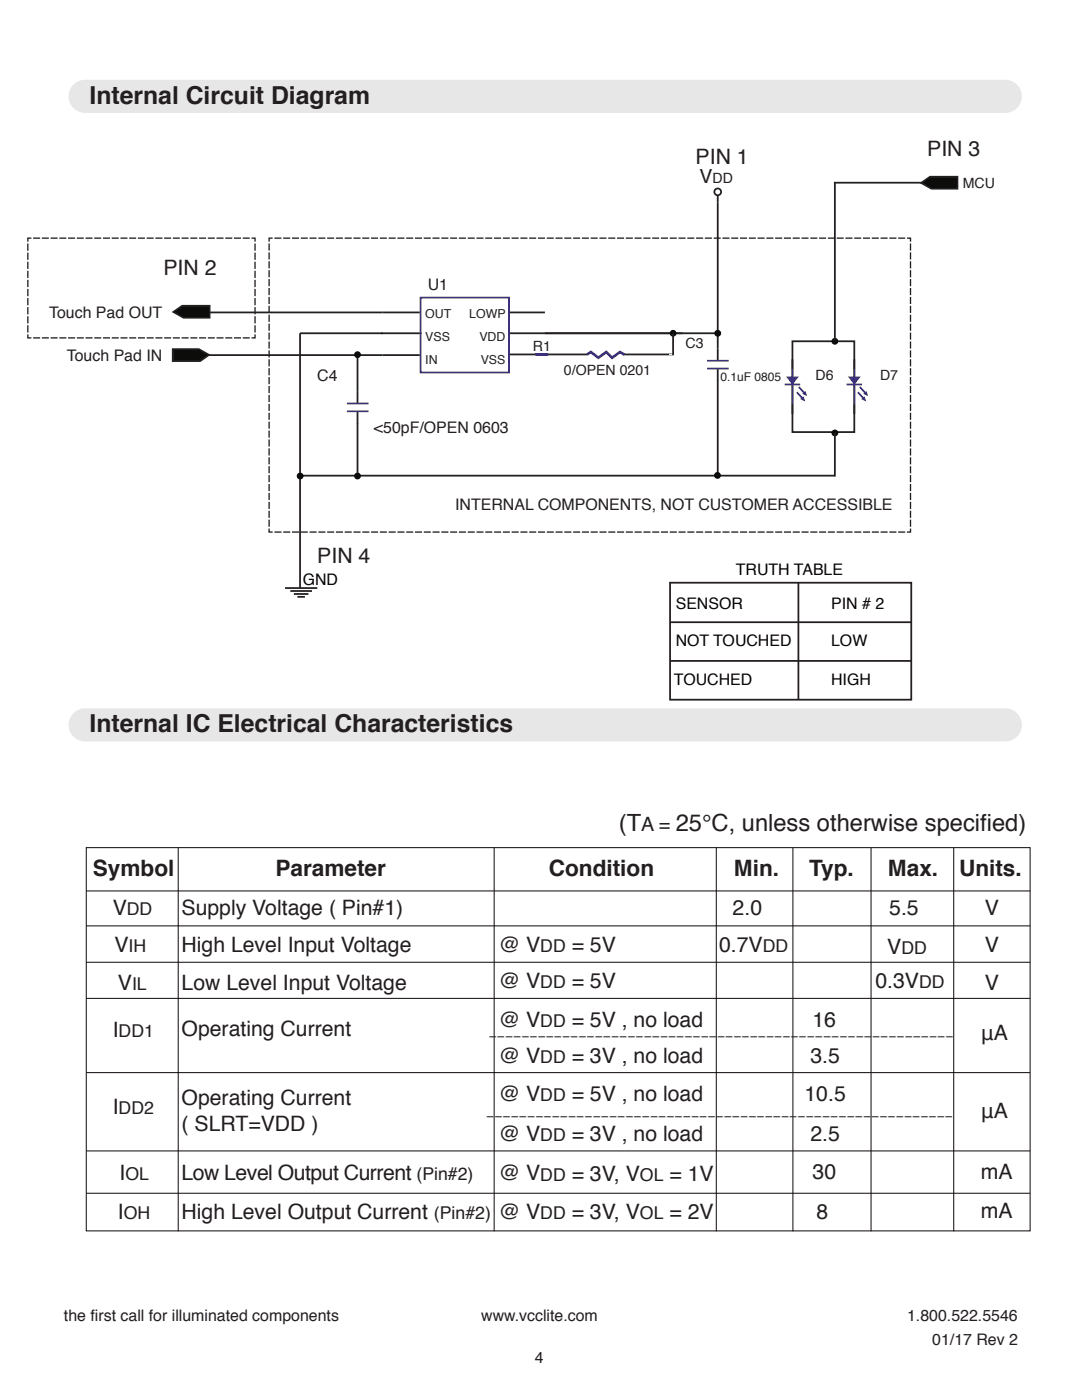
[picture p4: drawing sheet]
<svg xmlns="http://www.w3.org/2000/svg" width="216mm" height="279mm" viewBox="0 0 216 279" stroke-linecap="round" stroke-linejoin="round" font-family="sans-serif">
<!-- layer: page 4 -->
<path d="M14.6 142.3a3.3 3.3 0 0 1 2.4-.9h183.6a3.3 3.3 0 0 1 3.3 3.3 3.3 3.3 0 0 1-3.3 3.3h-183.6a3.3 3.3 0 0 1-3.1-2.1 3.3 3.3 0 0 1 .7-3.6z" fill="#e6e7e6"/>
<g fill="none" stroke="#0f070b" stroke-width=".2">
<path d="M17.2 169.2h188.3v76.5h-188.3zM17.2 177.8h188.3M35.6 169.2v76.5M98.6 169.2v76.5M142.9 169.2v76.5M158.2 169.2v76.5M173.8 169.2v76.5M190.3 169.2v76.5M17.2 184.8h188.3M17.2 192h188.3M17.2 199.2h188.3M17.2 214.1h188.3"/>
<path d="M17.2 238.1h188.3M17.2 229.7h188.3"/>
</g>
<path d="M14.6 16.9a3.3 3.3 0 0 1 2.4-1h183.6a3.3 3.3 0 0 1 3.3 3.3 3.3 3.3 0 0 1-3.3 3.3h-183.6a3.3 3.3 0 0 1-3.1-2 3.3 3.3 0 0 1 .7-3.6z" fill="#e6e7e6"/>
<path d="M183.8 36.5l1.8-1.2h5.4v2.4h-5.2z" fill="#050504"/>
<path d="M183.8 36.5l1.8-1.2h5.4v2.4h-5.2z" fill="none" stroke="#231f20" stroke-width=".35"/>
<path d="M34.5 69.7h5.2l2 1.1-1.8 1.3h-5.4z" fill="#050504"/>
<path d="M34.5 69.7h5.2l2 1.1-1.8 1.3h-5.4zM59.9 66.5h24.2M76.4 62.4h7.4M101.7 62.4h7M101.7 70.7h15.5M124.3 70.7h9.9" fill="none" stroke="#231f20" stroke-width=".35"/>
<path d="M133.5 70.7h.7z" fill="#fff"/>
<g fill="none" stroke="#231f20" stroke-width=".35">
<path d="M143.2 40.4v31.6M41.7 62.4h34.7M41.7 70.9h42.1M59.9 66.5v50.9M71.3 70.7v9.8M101.6 66.5h41.8M143.2 73.6v21M158.1 68.1h12.4v18.1h-12.4zM59.9 94.9h106.7M71.3 82.1v12.5M56.9 117.4h6.4M57.9 117.9h4.4"/>
<path d="M58.6 118.5h2.9M59.3 119.1h1.5"/>
</g>
<path d="M83.9 59.4h17.7v14.9h-17.7zM141.1 72h4.3M141.1 73.6h4.3M69.2 80.5h4.3M69.2 82.1h4.3" fill="none" stroke="#3b2e90" stroke-width=".35"/>
<path d="M106.8 70.7h2.6" fill="none" stroke="#3b2e90" stroke-width=".53"/>
<g fill="#050504">
<circle cx="59.9" cy="95" r=".68"/>
<circle cx="71.3" cy="95" r=".68"/>
</g>
<g fill="#040503">
<circle cx="143.2" cy="94.9" r=".68"/>
<circle cx="166.6" cy="86.4" r=".68"/>
<circle cx="166.6" cy="68.1" r=".68"/>
</g>
<circle cx="143.2" cy="66.5" r=".68" fill="#050504"/>
<circle cx="143.2" cy="38.3" r=".68" fill="#fff"/>
<circle cx="143.2" cy="38.3" r=".68" fill="none" stroke="#231f20" stroke-width=".35"/>
<g fill="#050504">
<circle cx="134.3" cy="66.5" r=".68"/>
<circle cx="71.3" cy="70.8" r=".68"/>
</g>
<path d="M117.1 70.8l.8-.5 1.5 1.1 1.6-1.1 1.1 1.1 1.6-1.1 .9 .5" fill="none" stroke="#3b2e90" stroke-width=".53"/>
<path d="M143.2 38.9v1.5M166.4 36.5h17.4M166.6 36.5v31.4M134.3 66.5v4.4M158.1 71.7v1.9M170.5 71.7v1.9M158.1 80.7v1.9M166.6 86.4v8.7M170.5 80.7v1.9" fill="none" stroke="#231f20" stroke-width=".35"/>
<path d="M156.6 76.7h3.1M158.1 73.6v7.1M168.9 76.7h3.1M170.5 73.6v7.1" fill="none" stroke="#3b2e90" stroke-width=".35"/>
<g fill="#3b2e90">
<path d="M156.8 75.1h2.6l-1.3 1.7z"/>
<path d="M169.2 75.1h2.6l-1.3 1.7z"/>
</g>
<path d="M171.6 77.2l1.4 1.6" fill="none" stroke="#3b2e90" stroke-width=".35"/>
<path d="M172.2 78.6l.7-.6 .3 1.1z" fill="#3b2e90"/>
<path d="M171.2 78.3l1.4 1.5" fill="none" stroke="#3b2e90" stroke-width=".35"/>
<path d="M171.9 79.7l.6-.6 .4 1z" fill="#3b2e90"/>
<path d="M159.4 77.2l1.4 1.6" fill="none" stroke="#3b2e90" stroke-width=".35"/>
<path d="M160.1 78.6l.6-.6 .4 1.1z" fill="#3b2e90"/>
<path d="M159 78.3l1.4 1.5" fill="none" stroke="#3b2e90" stroke-width=".35"/>
<path d="M159.7 79.7l.6-.6 .4 1z" fill="#3b2e90"/>
<path d="M6.3 47.5h-.7v.7M50.2 47.5h.7v.7M54.4 47.5h-.7v.7M181 47.5h.7v.7M5.6 66.7v.7h.7M50.9 66.7v.7h-.7M53.7 105.5v.7h.7M181.7 105.5v.7h-.7" fill="none" stroke="#231f20" stroke-width=".26"/>
<path d="M6.6 47.5h43.4M49.8 67.4h-43.4" fill="none" stroke="#231f20" stroke-width=".26" stroke-dasharray="1.4 .3" stroke-linecap="butt"/>
<path d="M50.9 48.6v17.9M5.6 66.4v-18" fill="none" stroke="#231f20" stroke-width=".26" stroke-dasharray="1.5 .4" stroke-linecap="butt"/>
<path d="M54.8 47.5h126M181.7 48.6v56.7M53.7 105.1v-56.7M180.6 106.2h-126" fill="none" stroke="#231f20" stroke-width=".26" stroke-dasharray="1.4 .4" stroke-linecap="butt"/>
<path d="M133.7 116.3h48.1v23.3h-48.1zM159.3 116.2v23.4M133.7 124.2h48.1M133.7 131.9h48.1" fill="none" stroke="#231f20" stroke-width=".35"/>
<path d="M34.6 62.3l1.8-1.3h5.4v2.4h-5.2z" fill="#050504"/>
<path d="M34.6 62.3l1.8-1.3h5.4v2.4h-5.2z" fill="none" stroke="#231f20" stroke-width=".35"/>
<g font-size="4.9" fill="#231f20">
<text x="17.9" y="20.7">Internal Circuit Diagram</text>
<text x="17.9" y="146.1">Internal IC Electrical Characteristics</text>
</g>
<g font-size="4.7" fill="#231f20">
<text x="123.5" y="165.9">(T</text>
<text x="134.8" y="165.9">25°C, unless otherwise specified)</text>
</g>
<g font-size="4.5" fill="#231f20">
<text x="18.5" y="174.9">Symbol</text>
<text x="55" y="174.9">Parameter</text>
<text x="109.5" y="174.9">Condition</text>
<text x="146.5" y="174.9">Min.</text>
<text x="161.4" y="174.9">Typ.</text>
<text x="177.2" y="174.9">Max.</text>
<text x="191.4" y="174.9">Units.</text>
</g>
<g font-size="4.2" fill="#231f20">
<text x="138.8" y="32.7">PIN 1</text>
<text x="185" y="31.1">PIN 3</text>
<text x="32.6" y="54.9">PIN 2</text>
<text x="63.3" y="112.4">PIN 4</text>
<text x="22.5" y="182.5">V</text>
<text x="36.2" y="182.5">Supply Voltage ( Pin#1)</text>
<text x="146.2" y="182.5">2.0</text>
<text x="177.4" y="182.5">5.5</text>
<text x="196.5" y="182.5">V</text>
<text x="22.8" y="190">V</text>
<text x="36.2" y="190">High Level Input Voltage</text>
<text x="99.5" y="190">@ V</text>
<text x="114.1" y="190">= 5V</text>
<text x="143.5" y="190">0.7V</text>
<text x="177" y="190.4">V</text>
<text x="196.5" y="190">V</text>
<text x="23.5" y="197.5">V</text>
<text x="36.2" y="197.5">Low Level Input Voltage</text>
<text x="99.5" y="197.1">@ V</text>
<text x="114.1" y="197.1">= 5V</text>
<text x="174.7" y="197.1">0.3V</text>
<text x="196.5" y="197.5">V</text>
<text x="22.5" y="206.9">I</text>
<text x="36.2" y="206.8">Operating Current</text>
<text x="99.5" y="205">@ V</text>
<text x="114.1" y="205">= 5V , no load</text>
<text x="162.1" y="205">16</text>
<text x="195.7" y="207.5">μA</text>
<text x="99.5" y="212.2">@ V</text>
<text x="114.1" y="212.2">= 3V , no load</text>
<text x="161.7" y="212.2">3.5</text>
<text x="36.2" y="220.6">Operating Current</text>
<text x="99.5" y="219.7">@ V</text>
<text x="114.1" y="219.7">= 5V , no load</text>
<text x="160.5" y="219.7">10.5</text>
<text x="22.5" y="222.4">I</text>
<text x="36.2" y="225.7">( SLRT=VDD )</text>
<text x="99.5" y="227.8">@ V</text>
<text x="114.1" y="227.8">= 3V , no load</text>
<text x="161.7" y="227.6">2.5</text>
<text x="195.7" y="223.1">μA</text>
<text x="23.9" y="235.5">I</text>
<text x="36.2" y="235.5">Low Level Output Current</text>
<text x="99.5" y="235.6">@ V</text>
<text x="114.1" y="235.6">= 3V, V</text>
<text x="133.6" y="235.6">= 1V</text>
<text x="162.2" y="235.3">30</text>
<text x="195.7" y="235.3">mA</text>
<text x="23.5" y="243.4">I</text>
<text x="36.2" y="243.3">High Level Output Current</text>
<text x="99.5" y="243.3">@ V</text>
<text x="114.1" y="243.3">= 3V, V</text>
<text x="133.6" y="243.3">= 2V</text>
<text x="162.9" y="243.3">8</text>
<text x="195.7" y="243">mA</text>
</g>
<g font-size="3.9" fill="#231f20">
<text x="139.6" y="36.5">V</text>
<text x="127.9" y="165.9">A =</text>
</g>
<g font-size="3.5" fill="#231f20">
<text x="25.3" y="182.5">DD</text>
<text x="25.7" y="190">IH</text>
<text x="107.8" y="190">DD</text>
<text x="152.2" y="190">DD</text>
<text x="179.9" y="190.4">DD</text>
<text x="26.4" y="197.5">IL</text>
<text x="107.8" y="197.1">DD</text>
<text x="183.4" y="197.1">DD</text>
<text x="23.7" y="206.9">DD1</text>
<text x="107.8" y="205">DD</text>
<text x="107.8" y="212.2">DD</text>
<text x="107.8" y="219.7">DD</text>
<text x="23.7" y="222.4">DD2</text>
<text x="107.8" y="227.8">DD</text>
<text x="25.1" y="235.5">OL</text>
<text x="83.1" y="235.5">(Pin#2)</text>
<text x="107.8" y="235.6">DD</text>
<text x="127.7" y="235.6">OL</text>
<text x="24.7" y="243.4">OH</text>
<text x="86.6" y="243.3">(Pin#2)</text>
<text x="107.8" y="243.3">DD</text>
<text x="127.7" y="243.3">OL</text>
</g>
<g font-size="3.2" fill="#231f20">
<text x="85.3" y="57.9">U1</text>
<text x="9.8" y="63.5">Touch Pad OUT</text>
<text x="13.3" y="72">Touch Pad IN</text>
<text x="63.3" y="76">C4</text>
<text x="74.6" y="86.4">&lt;50pF/OPEN 0603</text>
<text x="90.8" y="101.8">INTERNAL COMPONENTS, NOT CUSTOMER ACCESSIBLE</text>
<text x="12.8" y="263.7">the first call for illuminated components</text>
<text x="96" y="263.7">www.vcclite.com</text>
<text x="181" y="263.7">1.800.522.5546</text>
<text x="186" y="268.4">01/17 Rev 2</text>
<text x="106.7" y="272">4</text>
</g>
<text font-size="3.2" fill="#050504" x="60.4" y="116.8">GND</text>
<g font-size="3.2" fill="#060705">
<text x="146.8" y="114.7">TRUTH TABLE</text>
<text x="134.8" y="121.6">SENSOR</text>
<text x="165.8" y="121.6">PIN # 2</text>
<text x="134.8" y="129">NOT TOUCHED</text>
<text x="165.8" y="129">LOW</text>
<text x="134.5" y="136.7">TOUCHED</text>
<text x="165.8" y="136.7">HIGH</text>
</g>
<g font-size="3.1" fill="#231f20">
<text x="97.5" y="207.8">---------------------------------------------------------</text>
<text x="97" y="223.7">---------------------------------------------------------</text>
</g>
<g font-size="2.8" fill="#231f20">
<text x="142.2" y="36.5">DD</text>
<text x="192.1" y="37.6">MCU</text>
<text x="106.3" y="70.1">R1</text>
<text x="136.8" y="69.4">C3</text>
<text x="112.5" y="74.8">0/OPEN 0201</text>
<text x="162.7" y="75.9">D6</text>
<text x="175.6" y="75.9">D7</text>
</g>
<g font-size="2.5" fill="#231f20">
<text x="84.9" y="63.5">OUT</text>
<text x="93.6" y="63.5">LOWP</text>
<text x="84.9" y="68">VSS</text>
<text x="95.6" y="68">VDD</text>
<text x="84.9" y="72.6">IN</text>
<text x="95.9" y="72.6">VSS</text>
</g>
<text font-size="2.4" fill="#231f20" x="143.7" y="76">0.1uF 0805</text>
</svg>
